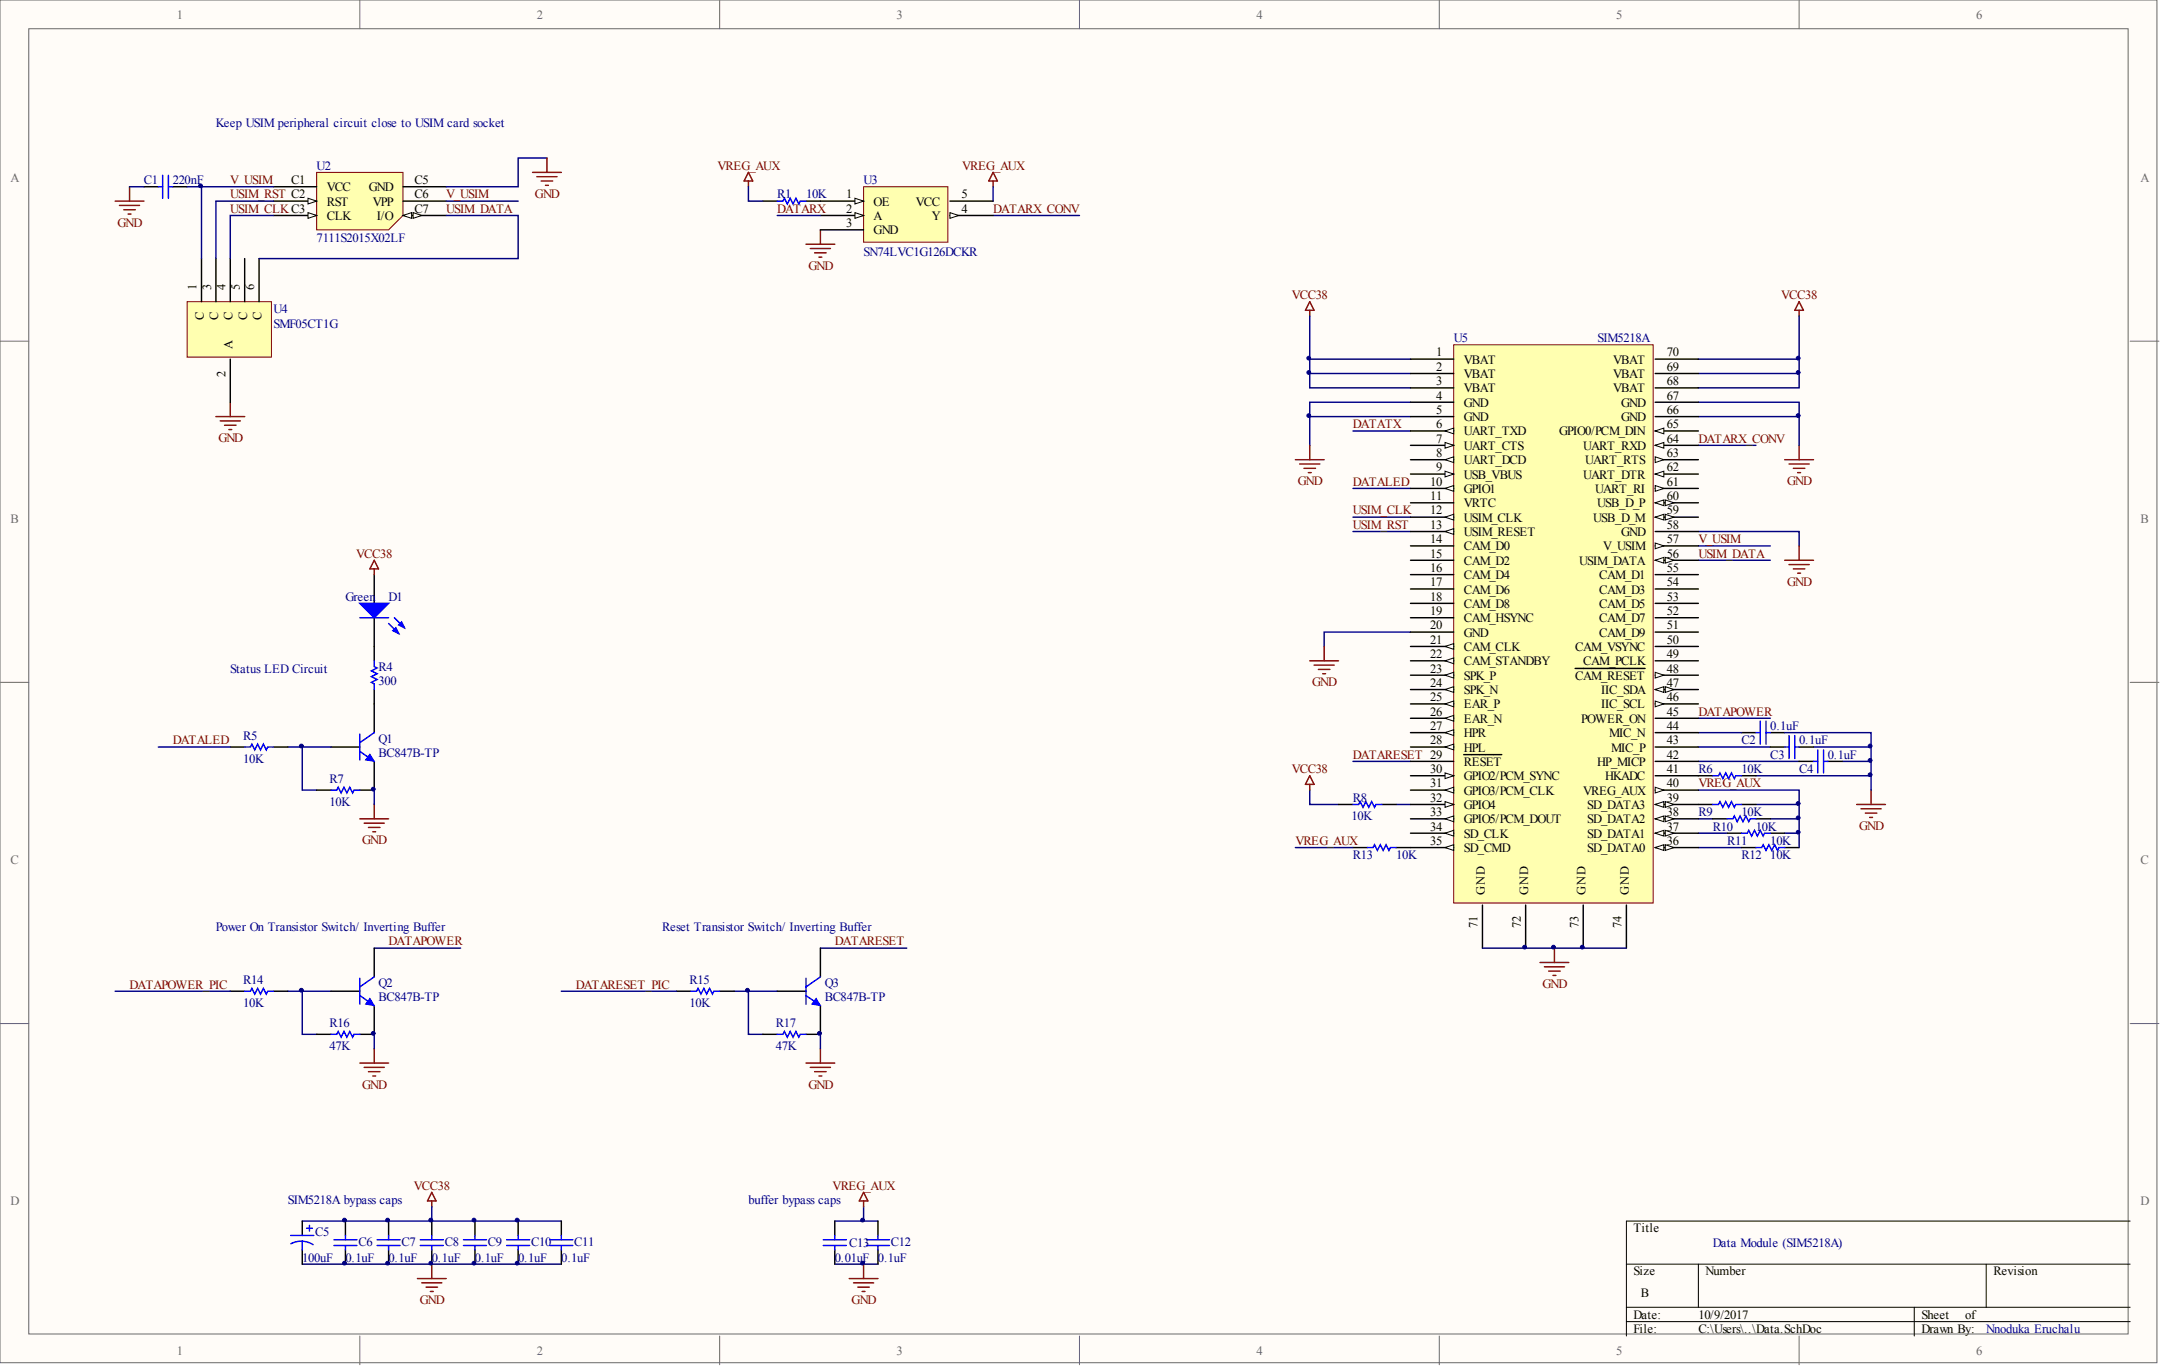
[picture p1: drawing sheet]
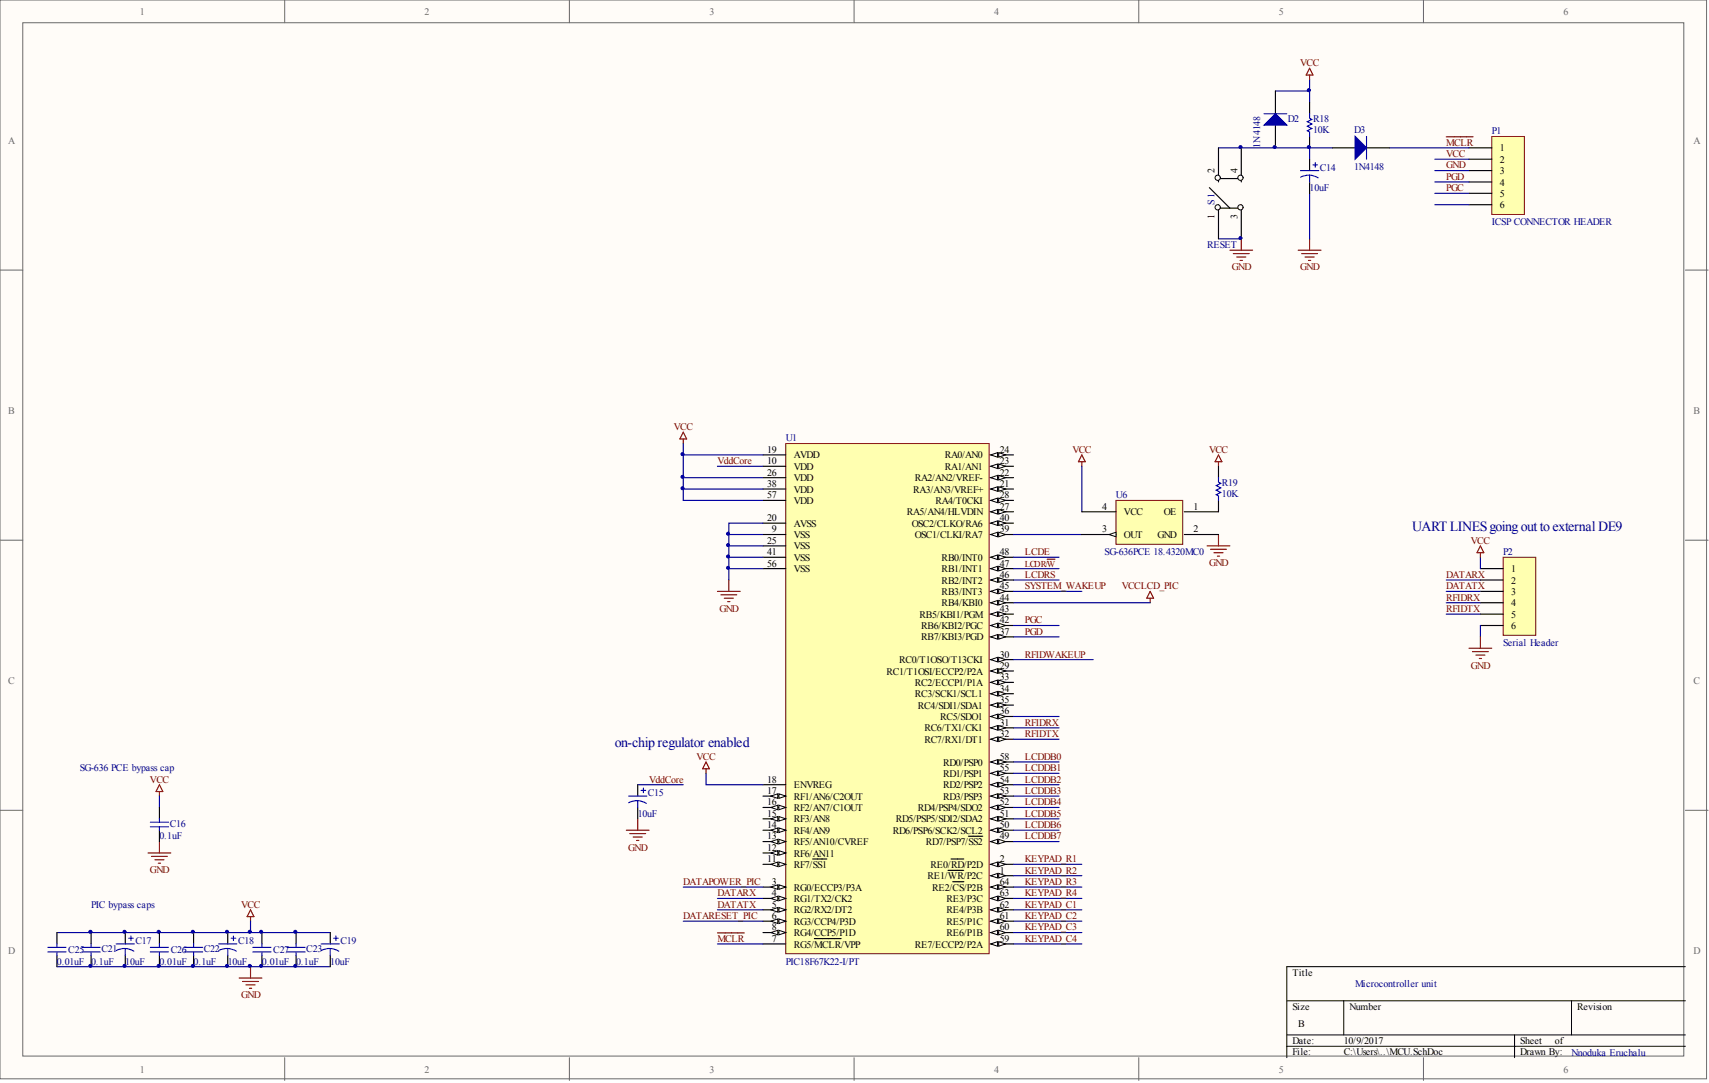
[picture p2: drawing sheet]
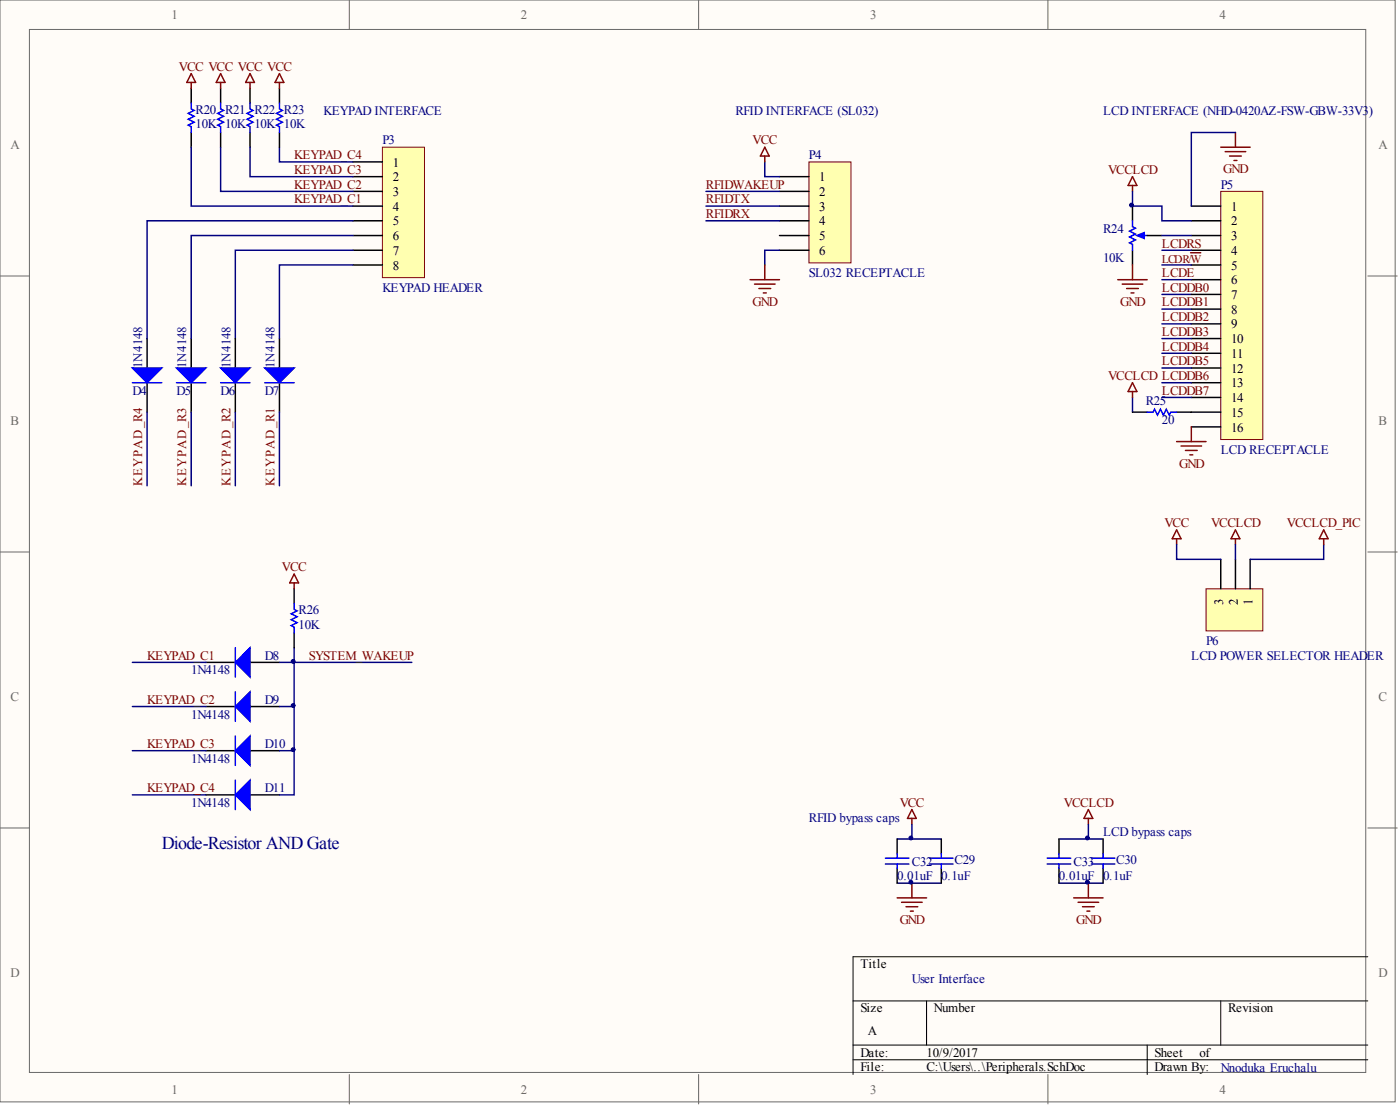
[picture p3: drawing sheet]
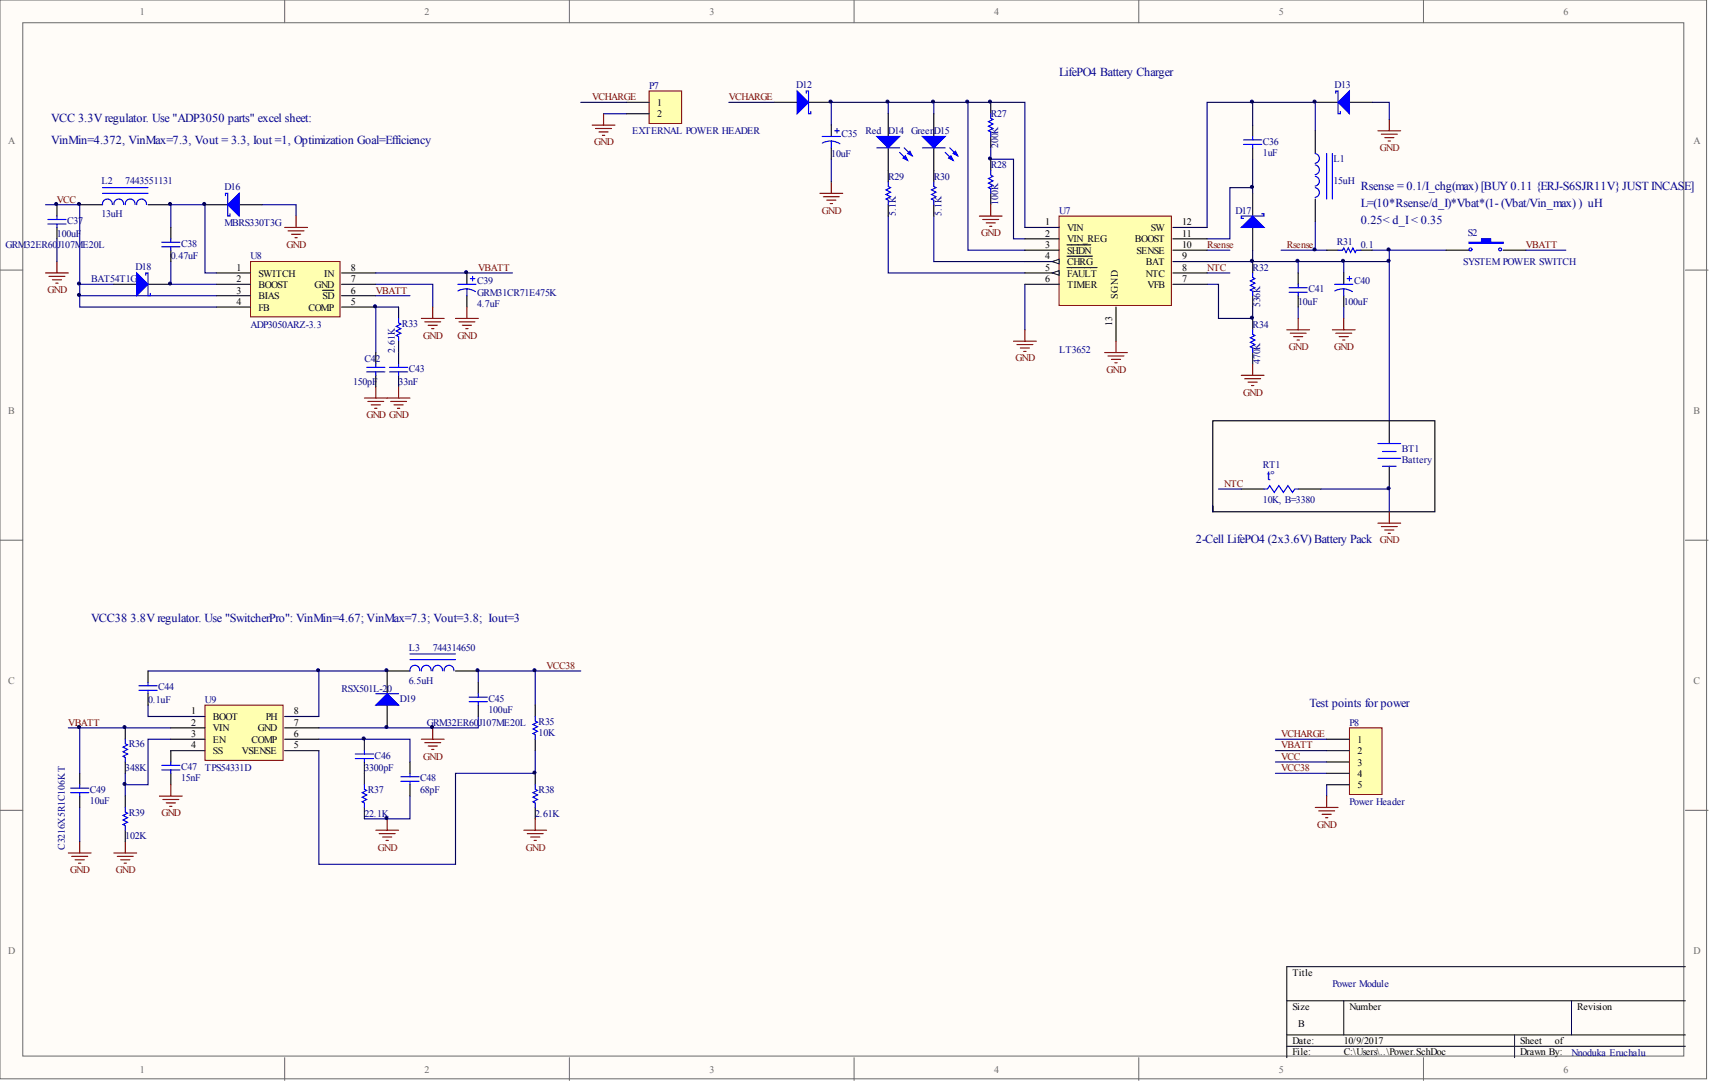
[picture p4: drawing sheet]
# Altium project EasyPay.PrjPcb
4 sheets, 127 parts. Net scope: global (net labels, ports and power ports of the same name join across sheets).
Board file: EasyPay.PcbDoc
Sheets:
  Power.SchDoc
  Data.SchDoc
  MCU.SchDoc
  Peripherals.SchDoc

## Sheet Power.SchDoc
size B

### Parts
BT1  Battery  [JST PH]
C35  value 10uF  [TC7343-2917]  (hidden comment: TR3D106K035C0125)
C36  value 1uF  [2012[0805]]  (hidden comment: C2012Y5V1H105Z/0.85)
C37  GRM32ER60J107ME20L  value 100uF  [3225[1210]]
C38  value 0.47uF  [2012[0805]]  (hidden comment: CGJ4J2X7R0J474K)
C39  GRM31CR71E475K  value 4.7uF  [3216[1206]]
C40  value 100uF  [TC7343-2917]  (hidden comment: T495D107K010ZTE100)
C41  value 10uF  [2012[0805]]  (hidden comment: GRM21BR71A106KE51L)
C42  value 150pF  [2012[0805]]  (hidden comment: C0805C151J5GACTU)
C43  value 33nF  [2012[0805]]  (hidden comment: C0805C333J3RACTU)
C44  value 0.1uF  [2012[0805]]  (hidden comment: C2012X7R1H104K/0.85)
C45  GRM32ER60J107ME20L  value 100uF  [3225[1210]]
C46  value 3300pF  [2012[0805]]  (hidden comment: C2012C0G1H332J/1.25)
C47  value 15nF  [2012[0805]]  (hidden comment: C2012C0G1H153J)
C48  value 68pF  [2012[0805]]  (hidden comment: C0805C680J5GACTU)
C49  C3216X5R1C106KT  value 10uF  [3216[1206]]
D12  CDBA340L-G  [SMA DO-214AC]  (value not drawn)
D13  CDBA340L-G  [SMA DO-214AC]  (value not drawn)
D14  value Red  [LTST-C17X]  (hidden comment: LTST-C170KRKT)
D15  value Green  [LTST-C17X]  (hidden comment: LTST-C171GKT)
D16  MBRS330T3G  [SMC DO-214AB]
D17  CDBA340L-G  [SMA DO-214AC]  (value not drawn)
D18  BAT54T1G  [SOD123]
D19  RSX501L-20  [RSX501L-20]
L1  value 15uH  [SLF7055]  (hidden comment: SLF7055T-150M2R1-3PF)
L2  7443551131  value 13uH  [7443551131]
L3  744314650  value 6.5uH  [744314650]
P7  EXTERNAL POWER HEADER  [JST PH]
P8  Power Header  [HDR1X5]
R27  value 200K  [2012[0805]]  (hidden comment: ERJ-6GEYJ204V)
R28  value 100K  [2012[0805]]  (hidden comment: ERJ-6GEYJ104V)
R29  value 5.1K  [2012[0805]]  (hidden comment: ERJ-6GEYJ512V)
R30  value 5.1K  [2012[0805]]  (hidden comment: ERJ-6GEYJ512V)
R31  value 0.1  [2012[0805]]  (hidden comment: ERJ-L06KF10CV)
R32  value 536K  [2012[0805]]  (hidden comment: ERJ-6ENF5363V)
R33  value 2.61K  [2012[0805]]  (hidden comment: ERJ-6ENF2611V)
R34  value 470K  [2012[0805]]  (hidden comment: ERJ-6GEYJ474V)
R35  value 10K  [2012[0805]]  (hidden comment: ERJ-6ENF1002V)
R36  value 348K  [2012[0805]]  (hidden comment: ERJ-6ENF3483V)
R37  value 22.1K  [2012[0805]]  (hidden comment: ERJ-6ENF2212V)
R38  value 2.61K  [2012[0805]]  (hidden comment: ERJ-6ENF2611V)
R39  value 102K  [2012[0805]]  (hidden comment: ERJ-6ENF1023V)
RT1  value 10K, B=3380  [1608[0603]]  (hidden comment: NCP18XH103F03RB)
S2  SYSTEM POWER SWITCH  [JST PH]
U7  LT3652  [LT3652MSE]
U8  ADP3050ARZ-3.3  [SOIC127P600-8N]
U9  TPS54331D  [SOIC127P600-8N]

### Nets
GND: BT1.2(-) C35.2 C37.1 C39.2 C40.2 C41.1 C42.1 C43.1 C45.1 C47.1 C48.1 C49.1 D13.1(A) D16.1(A) D19.1(A) P7.2 P8.5 R28.2 R34.2 R37.2 R38.2 R39.2 RT1.2 U7.6(TIMER) U7.13(SGND) U8.7(GND) U9.7(GND)
VCC: C37.2 D18.1(A) L2.1 P8.3 U8.3(BIAS) U8.4(FB)
VCC38: C45.2 L3.2 P8.4 R35.1
NTC: RT1.1 U7.8(NTC)
Rsense: L1.2 R31.2 U7.10(SENSE)
VBATT: C39.1 C49.2 P8.2 R36.1 S2.2 U8.6(~{SD}) U8.8(IN) U9.2(VIN)
VCHARGE: D12.1(A) P7.1 P8.1
NetBT1_1: BT1.1(+) C40.1 C41.2 D17.1(A) R31.1 R32.1 S2.1 U7.9(BAT)
NetC35_1: C35.1 D12.2(K) D14.1(A) D15.1(A) R27.1 U7.1(VIN) U7.3(~{SHDN})
NetC36_1: C36.1 D17.2(K) U7.11(BOOST)
NetC36_2: C36.2 D13.2(K) L1.1 U7.12(SW)
NetC38_1: C38.1 D18.2(K) U8.2(BOOST)
NetC38_2: C38.2 D16.2(K) L2.2 U8.1(SWITCH)
NetC42_2: C42.2 R33.1 U8.5(COMP)
NetC43_2: C43.2 R33.2
NetC44_1: C44.1 U9.1(BOOT)
NetC44_2: C44.2 D19.2(K) L3.1 U9.8(PH)
NetC46_1: C46.1 R37.1
NetC46_2: C46.2 C48.2 U9.6(COMP)
NetC47_2: C47.2 U9.4(SS)
NetD14_2: D14.2(K) R29.1
NetD15_2: D15.2(K) R30.1
NetR27_2: R27.2 R28.1 U7.2(VIN_REG)
NetR29_2: R29.2 U7.5(~{FAULT})
NetR30_2: R30.2 U7.4(~{CHRG})
NetR32_2: R32.2 R34.1 U7.7(VFB)
NetR35_2: R35.2 R38.1 U9.5(VSENSE)
NetR36_2: R36.2 R39.1 U9.3(EN)

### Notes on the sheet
- LifePO4 Battery Charger
- VCC 3.3V regulator. Use "ADP3050 parts" excel sheet:
- VinMin=4.372, VinMax=7.3, Vout = 3.3, Iout =1, Optimization Goal=Efficiency
- Rsense = 0.1/I_chg(max) [BUY 0.11 {ERJ-S6SJR11V} JUST INCASE]
- L=(10*Rsense/d_I)*Vbat*(1- (Vbat/Vin_max) )  uH
- 0.25< d_I < 0.35
- 2-Cell LifePO4 (2x3.6V) Battery Pack
- VCC38 3.8V regulator. Use "SwitcherPro": VinMin=4.67; VinMax=7.3; Vout=3.8;  Iout=3
- (near P8) Test points for power
- Power Module
- Nnoduka Eruchalu

## Sheet Data.SchDoc
size B

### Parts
C1  value 220nF  [2012[0805]]  (hidden comment: C2012X7R1H224K)
C2  value 0.1uF  [2012[0805]]  (hidden comment: C2012X7R1H104K/0.85)
C3  value 0.1uF  [2012[0805]]  (hidden comment: C2012X7R1H104K/0.85)
C4  value 0.1uF  [2012[0805]]  (hidden comment: C2012X7R1H104K/0.85)
C5  value 100uF  [TC3528-1411]  (hidden comment: T520B107M004ATE070)
C6  value 0.1uF  [2012[0805]]  (hidden comment: C2012X7R1H104K/0.85)
C7  value 0.1uF  [2012[0805]]  (hidden comment: C2012X7R1H104K/0.85)
C8  value 0.1uF  [2012[0805]]  (hidden comment: C2012X7R1H104K/0.85)
C9  value 0.1uF  [2012[0805]]  (hidden comment: C2012X7R1H104K/0.85)
C10  value 0.1uF  [2012[0805]]  (hidden comment: C2012X7R1H104K/0.85)
C11  value 0.1uF  [2012[0805]]  (hidden comment: C2012X7R1H104K/0.85)
C12  value 0.1uF  [2012[0805]]  (hidden comment: C2012X7R1H104K/0.85)
C13  value 0.01uF  [2012[0805]]  (hidden comment: C2012X7R2E103K)
D1  value Green  [LTST-C17X]  (hidden comment: LTST-C171GKT)
Q1  BC847B-TP  [SOT23-3N]
Q2  BC847B-TP  [SOT23-3N]
Q3  BC847B-TP  [SOT23-3N]
R1  value 10K  [2012[0805]]  (hidden comment: ERJ-6GEYJ103V)
R4  value 300  [2012[0805]]  (hidden comment: ERJ-6GEYJ301V)
R5  value 10K  [2012[0805]]  (hidden comment: ERJ-6GEYJ103V)
R6  value 10K  [2012[0805]]  (hidden comment: ERJ-6GEYJ103V)
R7  value 10K  [2012[0805]]  (hidden comment: ERJ-6GEYJ103V)
R8  value 10K  [2012[0805]]  (hidden comment: ERJ-6GEYJ103V)
R9  value 10K  [2012[0805]]  (hidden comment: ERJ-6GEYJ103V)
R10  value 10K  [2012[0805]]  (hidden comment: ERJ-6GEYJ103V)
R11  value 10K  [2012[0805]]  (hidden comment: ERJ-6GEYJ103V)
R12  value 10K  [2012[0805]]  (hidden comment: ERJ-6GEYJ103V)
R13  value 10K  [2012[0805]]  (hidden comment: ERJ-6GEYJ103V)
R14  value 10K  [2012[0805]]  (hidden comment: ERJ-6GEYJ103V)
R15  value 10K  [2012[0805]]  (hidden comment: ERJ-6GEYJ103V)
R16  value 47K  [2012[0805]]  (hidden comment: ERJ-6GEYJ473V)
R17  value 47K  [2012[0805]]  (hidden comment: ERJ-6GEYJ473V)
U2  7111S2015X02LF  [7111S2015X02LF]
U3  SN74LVC1G126DCKR  [SOT353-5N]
U4  SMF05CT1G  [SOT363-6N]
U5  SIM5218A  [SIM5218A v2]

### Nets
GND: C1.1 C2.2 C3.2 C4.2 C5.2 C6.1 C7.1 C8.1 C9.1 C10.1 C11.1 C12.1 C13.1 Q1.2(E) Q2.2(E) Q3.2(E) R6.2 R7.1 R16.1 R17.1 U2.C5(GND) U3.3(GND) U4.2(A) U5.4(GND) U5.5(GND) U5.20(GND) U5.58(GND) U5.66(GND) U5.67(GND) U5.71(GND) U5.72(GND) U5.73(GND) U5.74(GND)
VCC38: C5.1 C6.2 C7.2 C8.2 C9.2 C10.2 C11.2 D1.1(A) R8.1 U5.1(VBAT) U5.2(VBAT) U5.3(VBAT) U5.68(VBAT) U5.69(VBAT) U5.70(VBAT)
VREG_AUX: C12.2 C13.2 R1.2 R9.2 R10.2 R11.2 R12.2 R13.1 U3.5(VCC) U5.40(VREG_AUX)
DATALED: R5.2 U5.10(GPIO1)
DATAPOWER: Q2.3(C) U5.45(POWER_ON)
DATAPOWER_PIC: R14.2
DATARESET: Q3.3(C) U5.29(~{RESET})
DATARESET_PIC: R15.2
DATARX: U3.2(A)
DATARX_CONV: U3.4(Y) U5.64(UART_RXD)
DATATX: U5.6(UART_TXD)
USIM_CLK: U2.C3(CLK) U4.4(C) U5.12(USIM_CLK)
USIM_DATA: U2.C7(I/O) U4.6(C) U5.56(USIM_DATA)
USIM_RST: U2.C2(RST) U4.3(C) U5.13(USIM_RESET)
V_USIM: C1.2 U2.C1(VCC) U2.C6(VPP) U4.1(C) U5.57(V_USIM)
NetC2_1: C2.1 U5.44(MIC_N)
NetC3_1: C3.1 U5.43(MIC_P)
NetC4_1: C4.1 U5.42(HP_MICP)
NetD1_2: D1.2(K) R4.1
NetQ1_1: Q1.1(B) R5.1 R7.2
NetQ1_3: Q1.3(C) R4.2
NetQ2_1: Q2.1(B) R14.1 R16.2
NetQ3_1: Q3.1(B) R15.1 R17.2
NetR1_1: R1.1 U3.1(OE)
NetR6_1: R6.1 U5.41(HKADC)
NetR8_2: R8.2 U5.32(GPIO4)
NetR9_1: R9.1 U5.39(SD_DATA3)
NetR10_1: R10.1 U5.38(SD_DATA2)
NetR11_1: R11.1 U5.37(SD_DATA1)
NetR12_1: R12.1 U5.36(SD_DATA0)
NetR13_2: R13.2 U5.35(SD_CMD)

Not connected (* = marked no-connect by the designer): U4 5(C); U5 7(UART_CTS) 8(UART_DCD) 9(USB_VBUS) 11(VRTC) 14(CAM_D0) 15(CAM_D2) 16(CAM_D4) 17(CAM_D6) 18(CAM_D8) 19(CAM_HSYNC) 21(CAM_CLK) 22(CAM_STANDBY) 23(SPK_P) 24(SPK_N) 25(EAR_P) 26(EAR_N) 27(HPR) 28(HPL) 30(GPIO2/PCM_SYNC) 31(GPIO3/PCM_CLK) 33(GPIO5/PCM_DOUT) 34(SD_CLK) 46(IIC_SCL) 47(IIC_SDA) 48(~{CAM_RESET}) 49(CAM_PCLK) 50(CAM_VSYNC) 51(CAM_D9) 52(CAM_D7) 53(CAM_D5) 54(CAM_D3) 55(CAM_D1) 59(USB_D_M) 60(USB_D_P) 61(UART_RI) 62(UART_DTR) 63(UART_RTS) 65(GPIO0/PCM_DIN)

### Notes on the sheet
- Keep USIM peripheral circuit close to USIM card socket
- (near R4) Status LED Circuit
- Power On Transistor Switch/ Inverting Buffer
- Reset Transistor Switch/ Inverting Buffer
- SIM5218A bypass caps
- buffer bypass caps
- Data Module (SIM5218A)
- Nnoduka Eruchalu

## Sheet MCU.SchDoc
size B

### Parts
C14  value 10uF  [3216[1206]]  (hidden comment: T520A106M010ATE080)
C15  value 10uF  [3216[1206]]  (hidden comment: T520A106M010ATE080)
C16  value 0.1uF  [2012[0805]]  (hidden comment: C2012X7R1H104K/0.85)
C17  value 10uF  [3216[1206]]  (hidden comment: T520A106M010ATE080)
C18  value 10uF  [3216[1206]]  (hidden comment: T520A106M010ATE080)
C19  value 10uF  [3216[1206]]  (hidden comment: T520A106M010ATE080)
C21  value 0.1uF  [2012[0805]]  (hidden comment: C2012X7R1H104K/0.85)
C22  value 0.1uF  [2012[0805]]  (hidden comment: C2012X7R1H104K/0.85)
C23  value 0.1uF  [2012[0805]]  (hidden comment: C2012X7R1H104K/0.85)
C25  value 0.01uF  [2012[0805]]  (hidden comment: C2012X7R2E103K)
C26  value 0.01uF  [2012[0805]]  (hidden comment: C2012X7R2E103K)
C27  value 0.01uF  [2012[0805]]  (hidden comment: C2012X7R2E103K)
D2  1N4148  [SOD123]
D3  1N4148  [SOD123]
P1  ICSP CONNECTOR HEADER  [HDR1X6]
P2  Serial Header  [HDR1X6]
R18  value 10K  [2012[0805]]  (hidden comment: ERJ-6GEYJ103V)
R19  value 10K  [2012[0805]]  (hidden comment: ERJ-6GEYJ103V)
S1  value RESET  [D6C]  (hidden comment: D6C00 F2 LFS)
U1  PIC18F67K22-I/PT  [TQFP-PT64_N]
U6  SG-636PCE 18.4320MC0  [SG-636PCE]

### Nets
GND: C14.2 C15.2 C16.1 C17.2 C18.2 C19.2 C21.1 C22.1 C23.1 C25.1 C26.1 C27.1 P1.3 P2.6 S1.1 S1.3 U1.9(VSS) U1.20(AVSS) U1.25(VSS) U1.41(VSS) U1.56(VSS) U6.2(GND)
VCC: C16.2 C17.1 C18.1 C19.1 C21.2 C22.2 C23.2 C25.2 C26.2 C27.2 D2.2(K) P1.2 P2.1 R18.1 R19.1 U1.18(ENVREG) U1.19(AVDD) U1.26(VDD) U1.38(VDD) U1.57(VDD) U6.4(VCC)
VCCLCD_PIC: U1.44(RB4/KBI0)
DATAPOWER_PIC: U1.3(RG0/ECCP3/P3A)
DATARESET_PIC: U1.6(RG3/CCP4/P3D)
DATARX: P2.2 U1.4(RG1/TX2/CK2)
DATATX: P2.3 U1.5(RG2/RX2/DT2)
KEYPAD_C1: U1.62(RE4/P3B)
KEYPAD_C2: U1.61(RE5/P1C)
KEYPAD_C3: U1.60(RE6/P1B)
KEYPAD_C4: U1.59(RE7/ECCP2/P2A)
KEYPAD_R1: U1.2(RE0/~{RD}/P2D)
KEYPAD_R2: U1.1(RE1/~{WR}/P2C)
KEYPAD_R3: U1.64(RE2/~{CS}/P2B)
KEYPAD_R4: U1.63(RE3/P3C)
LCDDB0: U1.58(RD0/PSP0)
LCDDB1: U1.55(RD1/PSP1)
LCDDB2: U1.54(RD2/PSP2)
LCDDB3: U1.53(RD3/PSP3)
LCDDB4: U1.52(RD4/PSP4/SDO2)
LCDDB5: U1.51(RD5/PSP5/SDI2/SDA2)
LCDDB6: U1.50(RD6/PSP6/SCK2/SCL2)
LCDDB7: U1.49(RD7/PSP7/~{SS2})
LCDE: U1.48(RB0/INT0)
LCDR/~{W}: U1.47(RB1/INT1)
LCDRS: U1.46(RB2/INT2)
~{MCLR}: D3.2(K) P1.1 U1.7(RG5/~{MCLR}/VPP)
PGC: P1.5 U1.42(RB6/KBI2/PGC)
PGD: P1.4 U1.37(RB7/KBI3/PGD)
RFIDRX: P2.4 U1.31(RC6/TX1/CK1)
RFIDTX: P2.5 U1.32(RC7/RX1/DT1)
RFIDWAKEUP: U1.30(RC0/T1OSO/T13CKI)
SYSTEM_WAKEUP: U1.45(RB3/INT3)
VddCore: C15.1 U1.10(VDD)
NetC14_1: C14.1 D2.1(A) D3.1(A) R18.2 S1.2 S1.4
NetR19_2: R19.2 U6.1(OE)
NetU1_39: U1.39(OSC1/CLKI/RA7) U6.3(OUT)

Not connected (* = marked no-connect by the designer): P1 6; U1 8(RG4/CCP5/P1D) 11(RF7/~{SS1}) 12(RF6/AN11) 13(RF5/AN10/CVREF) 14(RF4/AN9) 15(RF3/AN8) 16(RF2/AN7/C1OUT) 17(RF1/AN6/C2OUT) 21(RA3/AN3/VREF+) 22(RA2/AN2/VREF-) 23(RA1/AN1) 24(RA0/AN0) 27(RA5/AN4/HLVDIN) 28(RA4/T0CKI) 29(RC1/T1OSI/ECCP2/P2A) 33(RC2/ECCP1/P1A) 34(RC3/SCK1/SCL1) 35(RC4/SDI1/SDA1) 36(RC5/SDO1) 40(OSC2/CLKO/RA6) 43(RB5/KBI1/PGM)

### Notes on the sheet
- (near P2) UART LINES going out to external DE9
- (near U1) on-chip regulator enabled
- SG-636 PCE bypass cap
- PIC bypass caps
- Microcontroller unit
- Nnoduka Eruchalu

## Sheet Peripherals.SchDoc
size A

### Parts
C29  value 0.1uF  [2012[0805]]  (hidden comment: C2012X7R1H104K/0.85)
C30  value 0.1uF  [2012[0805]]  (hidden comment: C2012X7R1H104K/0.85)
C32  value 0.01uF  [2012[0805]]  (hidden comment: C2012X7R2E103K)
C33  value 0.01uF  [2012[0805]]  (hidden comment: C2012X7R2E103K)
D4  1N4148  [SOD123]
D5  1N4148  [SOD123]
D6  1N4148  [SOD123]
D7  1N4148  [SOD123]
D8  1N4148  [SOD123]
D9  1N4148  [SOD123]
D10  1N4148  [SOD123]
D11  1N4148  [SOD123]
P3  KEYPAD HEADER  [HDR1X8]
P4  SL032 RECEPTACLE  [HDR1X6]
P5  LCD RECEPTACLE  [HDR1X16]
P6  LCD POWER SELECTOR HEADER  [HDR1X3]
R20  value 10K  [2012[0805]]  (hidden comment: ERJ-6GEYJ103V)
R21  value 10K  [2012[0805]]  (hidden comment: ERJ-6GEYJ103V)
R22  value 10K  [2012[0805]]  (hidden comment: ERJ-6GEYJ103V)
R23  value 10K  [2012[0805]]  (hidden comment: ERJ-6GEYJ103V)
R24  value 10K  [TC33]  (hidden comment: TC33X-2-103E)
R25  value 20  [2012[0805]]  (hidden comment: ERJ-6GEYJ200V)
R26  value 10K  [2012[0805]]  (hidden comment: ERJ-6GEYJ103V)

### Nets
GND: C29.1 C30.1 C32.1 C33.1 P4.6 P5.1 P5.16 R24.1(TOP)
VCC: C29.2 C32.2 P4.1 P6.3 R20.1 R21.1 R22.1 R23.1 R26.1
VCCLCD: C30.2 C33.2 P5.2 P6.2 R24.2(BOT) R25.1
VCCLCD_PIC: P6.1
KEYPAD_C1: D8.2(K) P3.4 R20.2
KEYPAD_C2: D9.2(K) P3.3 R21.2
KEYPAD_C3: D10.2(K) P3.2 R22.2
KEYPAD_C4: D11.2(K) P3.1 R23.2
KEYPAD_R1: D7.2(K)
KEYPAD_R2: D6.2(K)
KEYPAD_R3: D5.2(K)
KEYPAD_R4: D4.2(K)
LCDDB0: P5.7
LCDDB1: P5.8
LCDDB2: P5.9
LCDDB3: P5.10
LCDDB4: P5.11
LCDDB5: P5.12
LCDDB6: P5.13
LCDDB7: P5.14
LCDE: P5.6
LCDR/~{W}: P5.5
LCDRS: P5.4
RFIDRX: P4.4
RFIDTX: P4.3
RFIDWAKEUP: P4.2
SYSTEM_WAKEUP: D8.1(A) D9.1(A) D10.1(A) D11.1(A) R26.2
NetD4_1: D4.1(A) P3.5
NetD5_1: D5.1(A) P3.6
NetD6_1: D6.1(A) P3.7
NetD7_1: D7.1(A) P3.8
NetP5_3: P5.3 R24.3(TAP)
NetP5_15: P5.15 R25.2

Not connected (* = marked no-connect by the designer): P4 5

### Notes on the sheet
- KEYPAD INTERFACE
- RFID INTERFACE (SL032)
- LCD INTERFACE (NHD-0420AZ-FSW-GBW-33V3)
- RFID bypass caps
- (near C30) LCD bypass caps
- (near D11) Diode-Resistor AND Gate
- User Interface
- Nnoduka Eruchalu

## Nets that join several sheets
GND: Power (27 pins), Data (33 pins), MCU (22 pins), Peripherals (8 pins)
VCC: Power (6 pins), MCU (21 pins), Peripherals (9 pins)
VCC38: Power (C45.2 L3.2 P8.4 R35.1), Data (15 pins)
VCCLCD_PIC: MCU (U1.44), Peripherals (P6.1)
DATAPOWER_PIC: Data (R14.2), MCU (U1.3)
DATARESET_PIC: Data (R15.2), MCU (U1.6)
DATARX: Data (U3.2), MCU (P2.2 U1.4)
DATATX: Data (U5.6), MCU (P2.3 U1.5)
KEYPAD_C1: MCU (U1.62), Peripherals (D8.2 P3.4 R20.2)
KEYPAD_C2: MCU (U1.61), Peripherals (D9.2 P3.3 R21.2)
KEYPAD_C3: MCU (U1.60), Peripherals (D10.2 P3.2 R22.2)
KEYPAD_C4: MCU (U1.59), Peripherals (D11.2 P3.1 R23.2)
KEYPAD_R1: MCU (U1.2), Peripherals (D7.2)
KEYPAD_R2: MCU (U1.1), Peripherals (D6.2)
KEYPAD_R3: MCU (U1.64), Peripherals (D5.2)
KEYPAD_R4: MCU (U1.63), Peripherals (D4.2)
LCDDB0: MCU (U1.58), Peripherals (P5.7)
LCDDB1: MCU (U1.55), Peripherals (P5.8)
LCDDB2: MCU (U1.54), Peripherals (P5.9)
LCDDB3: MCU (U1.53), Peripherals (P5.10)
LCDDB4: MCU (U1.52), Peripherals (P5.11)
LCDDB5: MCU (U1.51), Peripherals (P5.12)
LCDDB6: MCU (U1.50), Peripherals (P5.13)
LCDDB7: MCU (U1.49), Peripherals (P5.14)
LCDE: MCU (U1.48), Peripherals (P5.6)
LCDR/~{W}: MCU (U1.47), Peripherals (P5.5)
LCDRS: MCU (U1.46), Peripherals (P5.4)
RFIDRX: MCU (P2.4 U1.31), Peripherals (P4.4)
RFIDTX: MCU (P2.5 U1.32), Peripherals (P4.3)
RFIDWAKEUP: MCU (U1.30), Peripherals (P4.2)
SYSTEM_WAKEUP: MCU (U1.45), Peripherals (5 pins)
